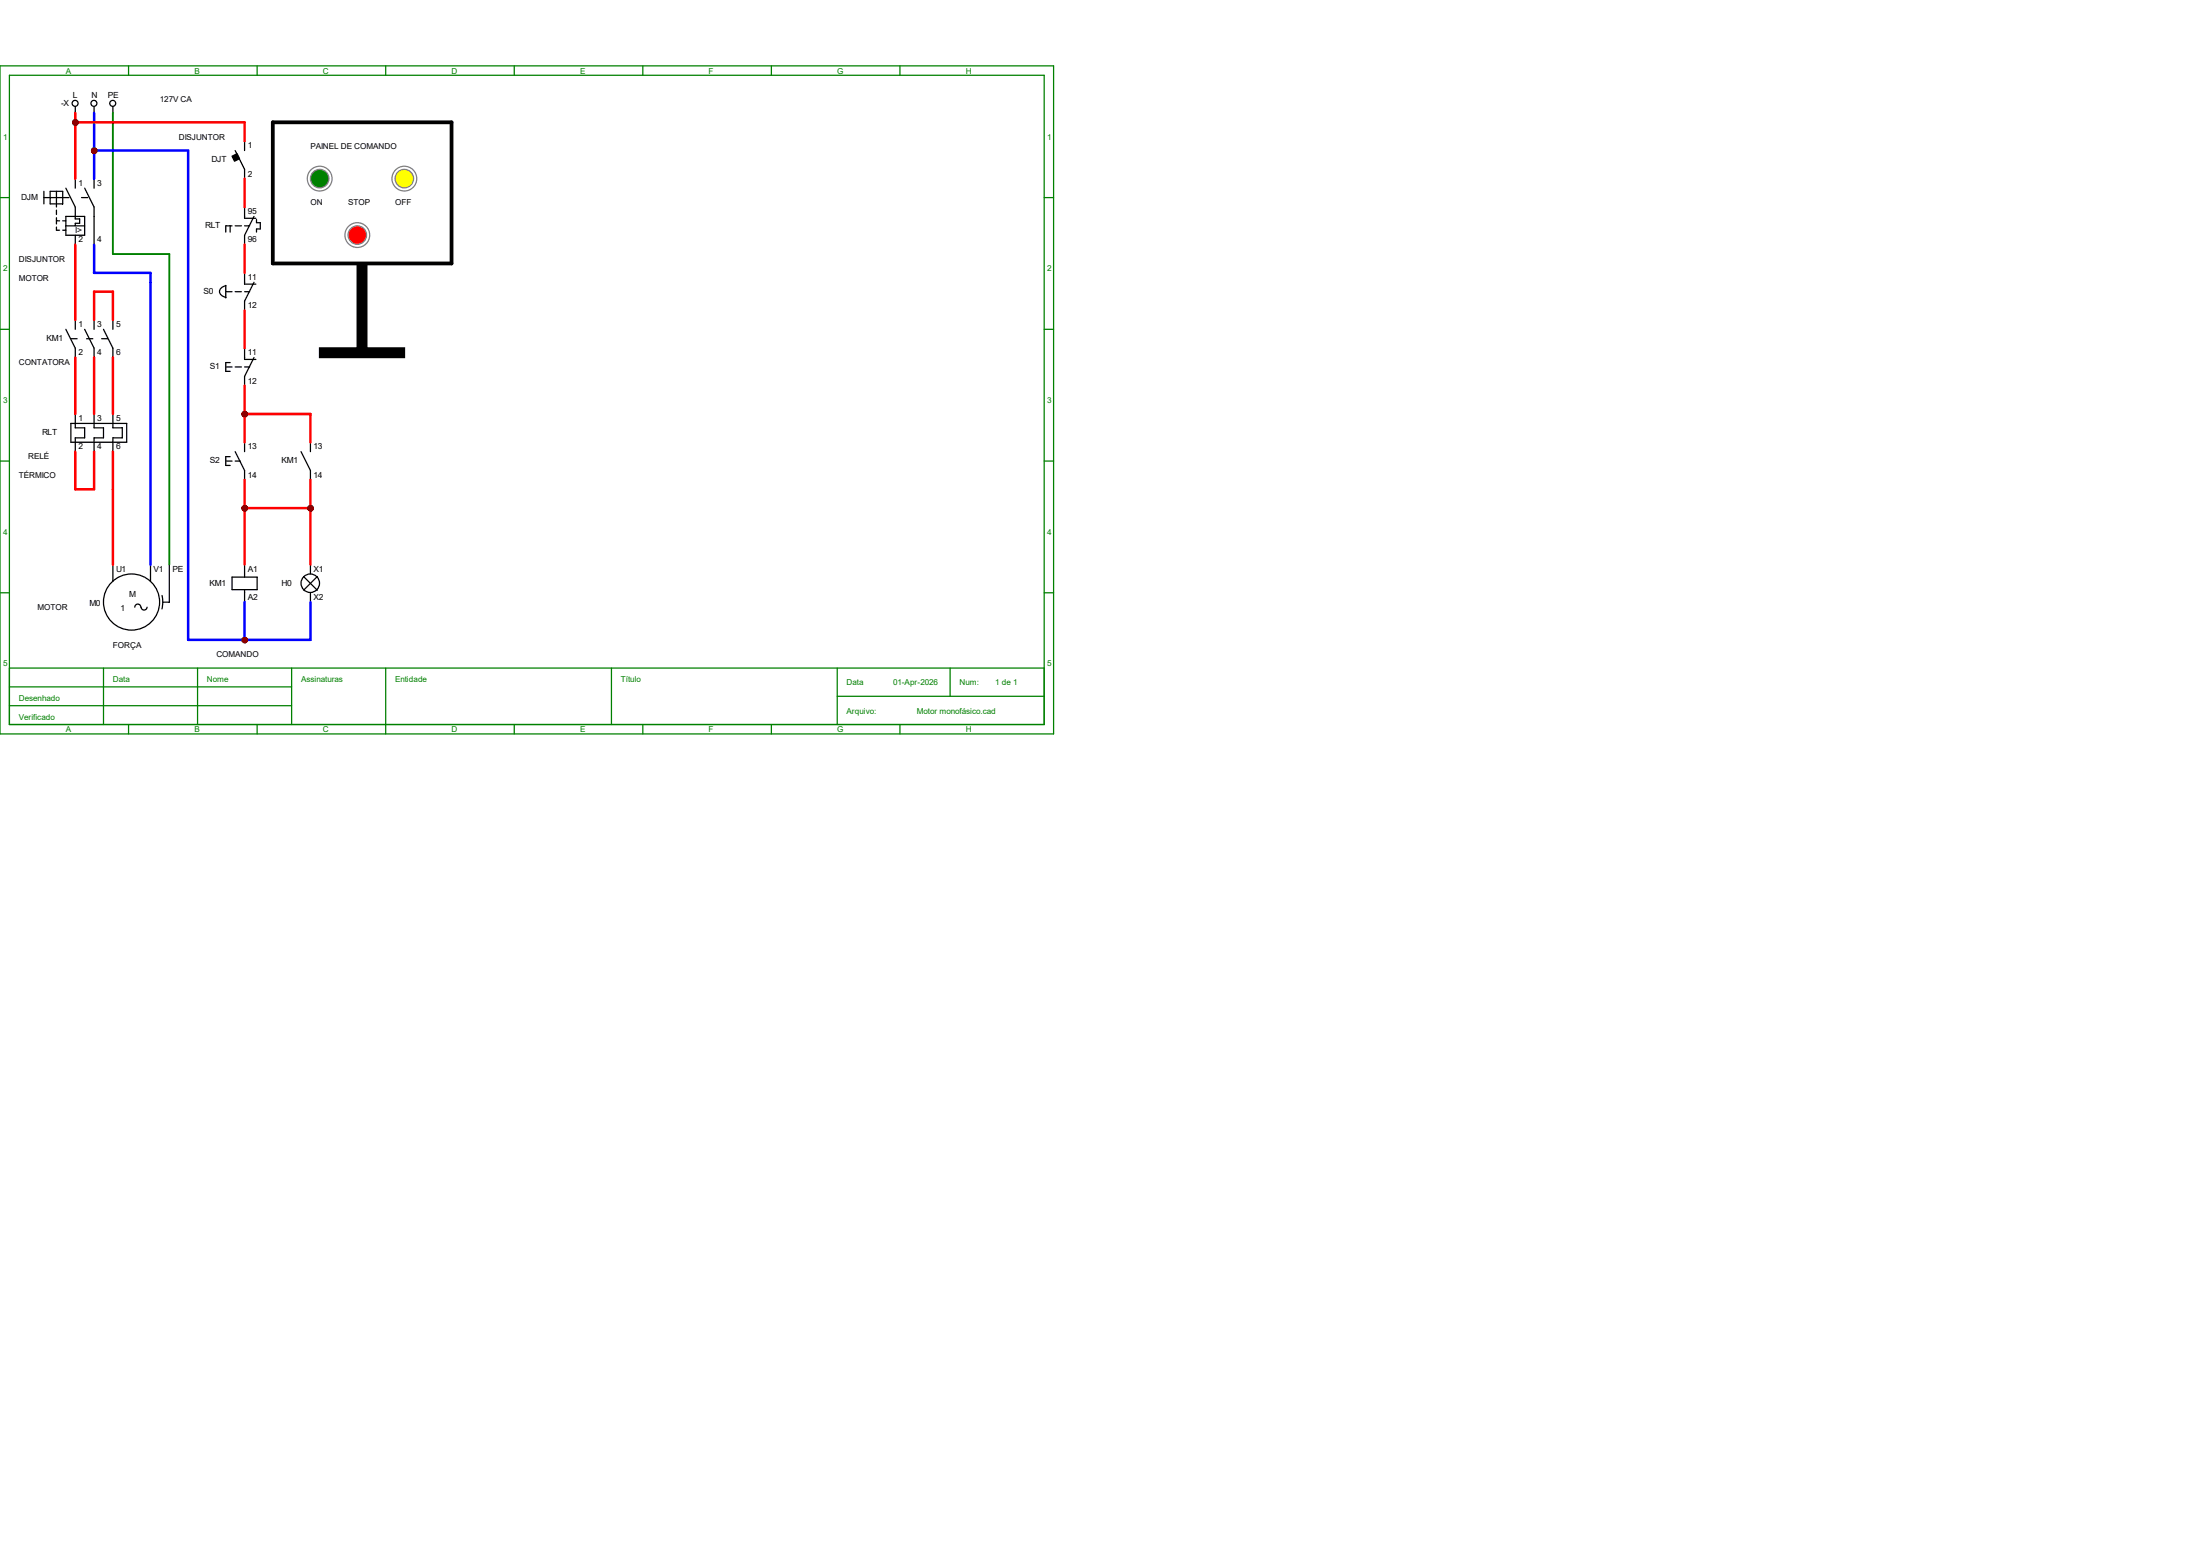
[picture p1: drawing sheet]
<svg xmlns="http://www.w3.org/2000/svg" width="297mm" height="210mm" viewBox="0 0 297 210" stroke-linecap="round" stroke-linejoin="round" font-family="sans-serif">
<g fill="none" stroke="#008000" stroke-width=".17">
<path d="M0 8.9h142.2v90.2h-142.2zM1.3 10.2h139.7v87.6h-139.7zM17.4 8.9v1.3M34.7 8.9v1.3M52.1 8.9v1.3M69.4 8.9v1.3M86.8 8.9v1.3M104.1 8.9v1.3M121.5 8.9v1.3M0 26.7h1.3M141 26.7h1.2M0 44.4h1.3"/>
<path d="M141 44.4h1.2M0 62.2h1.3M141 62.2h1.2M0 80h1.3M1.3 90.2h139.7M1.3 92.7h38.1M1.3 95.2h38.1M14 90.2v7.6M17.4 97.8v1.3M26.7 90.2v7.6M34.7 97.8v1.3M39.4 90.2v7.6"/>
<path d="M52.1 90.2v8.9M69.4 97.8v1.3M82.5 90.2v7.6M86.8 97.8v1.3M104.1 97.8v1.3M113 94h28M113 90.2v7.6M121.5 97.8v1.3M128.3 90.2v3.8M141 80h1.2"/>
</g>
<g fill="none" stroke="#000" stroke-width=".17">
<path d="M10.2 14.4v.8M12.7 14.4v.8M15.2 14.4v.8M33 19v1.3M5.9 25.8v1.7M5.9 26.7h3.4M6.8 25.8h1.7v1.7h-1.7zM7.6 25.8v2.1M7.6 28.4v.6M7.6 29.4v.8M7.6 30.6v.5h.4M7.6 29.8h.4"/>
<path d="M8.5 29.8h.4M8.5 31.1h.4M8.9 25.4l1.3 2.5v1.6h.6v.6h-.6v.4M8.9 29.2h2.5v2.5h-2.5zM8.9 30.5h2.5M10.2 24.1v1.3M10.2 31.7v1.3M11 26.7h.9M11.4 25.4l1.3 2.5v5.1M12.7 24.1v1.3M30.5 39.4h.8M30.5 38.5v1.7"/>
<path d="M30.5 38.6a.85 .85 0 0 0-.8 1l.5 .4 .3 .1M31.7 20.3l1.3 2.6v1.2M31.7 39.4h.9M33 36.8v1.6h1.5M33 39.4h.7M34.3 38.1l-1.3 2.5v1.3M8.9 44.4l1.3 2.6v1.3M9.6 45.7h.8M9.6 57.1h7.5v2.6h-7.5zM10.2 43.2v1.2M10.2 55.9v1.8h1.2v1.4h-1.2v1.9M11.4 44.4l1.3 2.6v1.3"/>
<path d="M11.7 45.7h.8M12.7 43.2v1.2M12.7 55.9v1.8h1.3v1.4h-1.3v1.9M13.7 45.7h.9M14 44.4l1.2 2.6v1.3M15.2 43.2v1.2M15.2 55.9v1.8h1.3v1.4h-1.3v1.9M30.5 49.5h.8M31.1 48.9h-.6v1.2h.6M31.7 49.5h.9M33 47v1.5h1.5M33 59.7v1.3"/>
<path d="M33 49.5h.7M34.3 48.3l-1.3 2.5v1.3M41.9 59.7v1.3M15.2 76.2v2.3M20.3 76.2v2.3M22.9 76.2v5.1h-.9M30.5 62.2h.8M31.1 61.6h-.6v1.2h.6M31.3 77.9h3.4v1.7h-3.4zM31.7 61l1.3 2.5v1.3M31.7 62.2h.7M33 76.2v1.7"/>
<path d="M33 79.6v1.7M40.6 61l1.3 2.5v1.3M41 77.8l1.8 1.9M41.9 76.2v1.3M42.8 77.8l-1.8 1.9M19 82a.4 .4 0 0 0-.4-.5 .4 .4 0 0 0-.4 .5M19.9 82a.4 .4 0 0 1-.4 .3 .4 .4 0 0 1-.5-.3M21.9 80.4l.1 .9-.1 .9M41.9 80v1.3"/>
<circle cx="10.1" cy="13.9" r=".4"/>
<circle cx="12.7" cy="13.9" r=".4"/>
<circle cx="15.2" cy="13.9" r=".4"/>
<circle cx="41.9" cy="78.7" r="1.25"/>
<circle cx="17.8" cy="81.3" r="3.8"/>
</g>
<path d="M31.3 21.1l.7-.4 .3 .7-.6 .4z" fill-rule="evenodd" fill="#000" stroke="#000" stroke-width=".17"/>
<g fill="#f00" stroke="#800000" stroke-width=".17">
<circle cx="12.7" cy="20.3" r=".28"/>
<circle cx="10.2" cy="16.5" r=".28"/>
<circle cx="33" cy="68.6" r=".28"/>
<circle cx="33" cy="55.9" r=".28"/>
<circle cx="33" cy="86.4" r=".28"/>
<circle cx="41.9" cy="68.6" r=".28"/>
</g>
<path d="M31.1 30.5v.8M31.3 30.5h-.8v.8M31.7 30.5h.9M33 27.9v1.6h1.5M33 30.5h.7M34.3 29.2l-1.3 2.5v1.3M34.6 29.6v.5h.5v.8h-.5v.4" fill="none" stroke="#000" stroke-width=".17"/>
<circle cx="43.2" cy="24.1" r="1.67" fill="none" stroke="#808080" stroke-width=".17"/>
<circle cx="43.2" cy="24.1" r="1.25" fill="#008000" stroke="#808080" stroke-width=".17"/>
<circle cx="54.6" cy="24.1" r="1.67" fill="none" stroke="#808080" stroke-width=".17"/>
<circle cx="54.6" cy="24.1" r="1.25" fill="#ff0" stroke="#808080" stroke-width=".17"/>
<circle cx="48.2" cy="31.7" r="1.67" fill="none" stroke="#808080" stroke-width=".17"/>
<circle cx="48.2" cy="31.7" r="1.25" fill="#f00" stroke="#808080" stroke-width=".17"/>
<path d="M36.8 16.5h24.2v19.1h-24.2z" fill="none" stroke="#000" stroke-width=".51"/>
<g fill="#000" stroke="#000" stroke-width=".25">
<path d="M48.3 35.6h1.2v11.3h-1.2z" fill-rule="evenodd"/>
<path d="M43.2 47h11.4v1.2h-11.4z" fill-rule="evenodd"/>
</g>
<g fill="#f00" stroke="#800000" stroke-width=".34">
<circle cx="12.7" cy="20.3" r=".28"/>
<circle cx="10.2" cy="16.5" r=".28"/>
<circle cx="33" cy="68.6" r=".28"/>
<circle cx="33" cy="55.9" r=".28"/>
<circle cx="33" cy="86.4" r=".28"/>
<circle cx="41.9" cy="68.6" r=".28"/>
</g>
<g fill="none" stroke="#f00" stroke-width=".34">
<path d="M10.2 15.2v8.9M10.2 16.5h22.8v2.5M10.2 33v10.2M33 24.1v3.8M33 33v3.8M10.2 48.3v7.6M12.7 43.2v-3.8h2.5v3.8M12.7 48.3v7.6M15.2 48.3v7.6M33 41.9v5.1M33 52.1v7.6M33 55.9h8.9v3.8"/>
<path d="M10.2 61v5h2.5v-5M15.2 61v15.2M33 64.8v11.4M33 68.6h8.9M41.9 64.8v11.4"/>
</g>
<path d="M12.7 15.2v8.9M12.7 33v3.8h7.6v39.4M12.7 20.3h12.7v66.1h16.5v-5.1M33 81.3v5.1" fill="none" stroke="#00f" stroke-width=".34"/>
<path d="M15.2 15.2v19.1h7.7v41.9" fill="none" stroke="#008000" stroke-width=".25"/>
<g fill="#800000" stroke="#800000" stroke-width=".34">
<circle cx="12.7" cy="20.3" r=".28"/>
<circle cx="10.2" cy="16.5" r=".28"/>
<circle cx="33" cy="68.6" r=".28"/>
<circle cx="33" cy="55.9" r=".28"/>
<circle cx="33" cy="86.4" r=".28"/>
<circle cx="41.9" cy="68.6" r=".28"/>
</g>
<g font-size="1.1" fill="#008000">
<text x="8.9" y="9.9">A</text>
<text x="26.2" y="9.9">B</text>
<text x="43.6" y="9.9">C</text>
<text x="61" y="9.9">D</text>
<text x="78.3" y="9.9">E</text>
<text x="95.7" y="9.9">F</text>
<text x="113" y="9.9">G</text>
<text x="130.4" y="9.9">H</text>
<text x=".4" y="18.8">1</text>
<text x="141.4" y="18.8">1</text>
<text x=".4" y="36.6">2</text>
<text x="141.4" y="36.6">2</text>
<text x=".4" y="54.4">3</text>
<text x="141.4" y="54.4">3</text>
<text x=".4" y="72.2">4</text>
<text x="141.4" y="72.2">4</text>
<text x=".4" y="90">5</text>
<text x="141.4" y="90">5</text>
<text x="2.5" y="94.6">Desenhado</text>
<text x="15.2" y="92.1">Data</text>
<text x="27.9" y="92.1">Nome</text>
<text x="40.6" y="92.1">Assinaturas</text>
<text x="53.3" y="92.1">Entidade</text>
<text x="83.8" y="92.1">Título</text>
<text x="114.3" y="92.5">Data</text>
<text x="120.6" y="92.5">01-Apr-2026</text>
<text x="129.5" y="92.5">Num:</text>
<text x="134.4" y="92.5">1 de 1</text>
<text x="2.5" y="97.2">Verificado</text>
<text x="8.9" y="98.8">A</text>
<text x="26.2" y="98.8">B</text>
<text x="43.6" y="98.8">C</text>
<text x="61" y="98.8">D</text>
<text x="78.3" y="98.8">E</text>
<text x="95.7" y="98.8">F</text>
<text x="113" y="98.8">G</text>
<text x="114.3" y="96.3">Arquivo:</text>
<text x="123.8" y="96.3">Motor monofásico.cad</text>
<text x="130.4" y="98.8">H</text>
</g>
<g font-size="1.1">
<text x="8.3" y="14.3">-X</text>
<text x="9.8" y="13.3">L</text>
<text x="12.4" y="13.3">N</text>
<text x="14.6" y="13.3">PE</text>
<text x="21.6" y="13.8">127V CA</text>
<text x="24.1" y="18.8">DISJUNTOR</text>
<text x="28.6" y="21.9">DJT</text>
<text x="33.4" y="20">1</text>
<text x="33.4" y="23.8">2</text>
<text x="41.9" y="20.1">PAINEL DE COMANDO</text>
<text x="2.9" y="27">DJM</text>
<text x="10.6" y="25.1">1</text>
<text x="13.1" y="25.1">3</text>
<text x="33.4" y="28.9">95</text>
<text x="41.9" y="27.7">ON</text>
<text x="47" y="27.7">STOP</text>
<text x="53.3" y="27.7">OFF</text>
<text x="2.5" y="35.3">DISJUNTOR</text>
<text x="10.2" y="31.5">I&gt;</text>
<text x="10.6" y="32.7">2</text>
<text x="13.1" y="32.7">4</text>
<text x="27.7" y="30.8">RLT</text>
<text x="33.4" y="32.7">96</text>
<text x="2.5" y="37.9">MOTOR</text>
<text x="27.5" y="39.7">S0</text>
<text x="33.4" y="37.8">11</text>
<text x="33.4" y="41.6">12</text>
<text x="6.3" y="46">KM1</text>
<text x="10.6" y="44.2">1</text>
<text x="10.6" y="48">2</text>
<text x="13.1" y="44.2">3</text>
<text x="13.1" y="48">4</text>
<text x="15.7" y="44.2">5</text>
<text x="15.7" y="48">6</text>
<text x="33.4" y="48">11</text>
<text x="2.5" y="49.3">CONTATORA</text>
<text x="28.3" y="49.8">S1</text>
<text x="33.4" y="51.8">12</text>
<text x="5.7" y="58.7">RLT</text>
<text x="10.6" y="56.9">1</text>
<text x="13.1" y="56.9">3</text>
<text x="15.7" y="56.9">5</text>
<text x="2.5" y="64.6">TÉRMICO</text>
<text x="3.8" y="62">RELÉ</text>
<text x="10.6" y="60.7">2</text>
<text x="13.1" y="60.7">4</text>
<text x="15.7" y="60.7">6</text>
<text x="28.3" y="62.5">S2</text>
<text x="33.4" y="60.7">13</text>
<text x="33.4" y="64.5">14</text>
<text x="38" y="62.5">KM1</text>
<text x="42.3" y="60.7">13</text>
<text x="42.3" y="64.5">14</text>
<text x="15.7" y="77.2">U1</text>
<text x="20.7" y="77.2">V1</text>
<text x="23.3" y="77.2">PE</text>
<text x="33.4" y="77.2">A1</text>
<text x="42.3" y="77.2">X1</text>
<text x="5.1" y="82.3">MOTOR</text>
<text x="12.1" y="81.8">M0</text>
<text x="16.3" y="82.4">1</text>
<text x="17.4" y="80.6">M</text>
<text x="28.3" y="79">KM1</text>
<text x="33.4" y="81">A2</text>
<text x="38" y="79">H0</text>
<text x="42.3" y="81">X2</text>
<text x="15.2" y="87.4">FORÇA</text>
<text x="29.2" y="88.7">COMANDO</text>
</g>
</svg>
